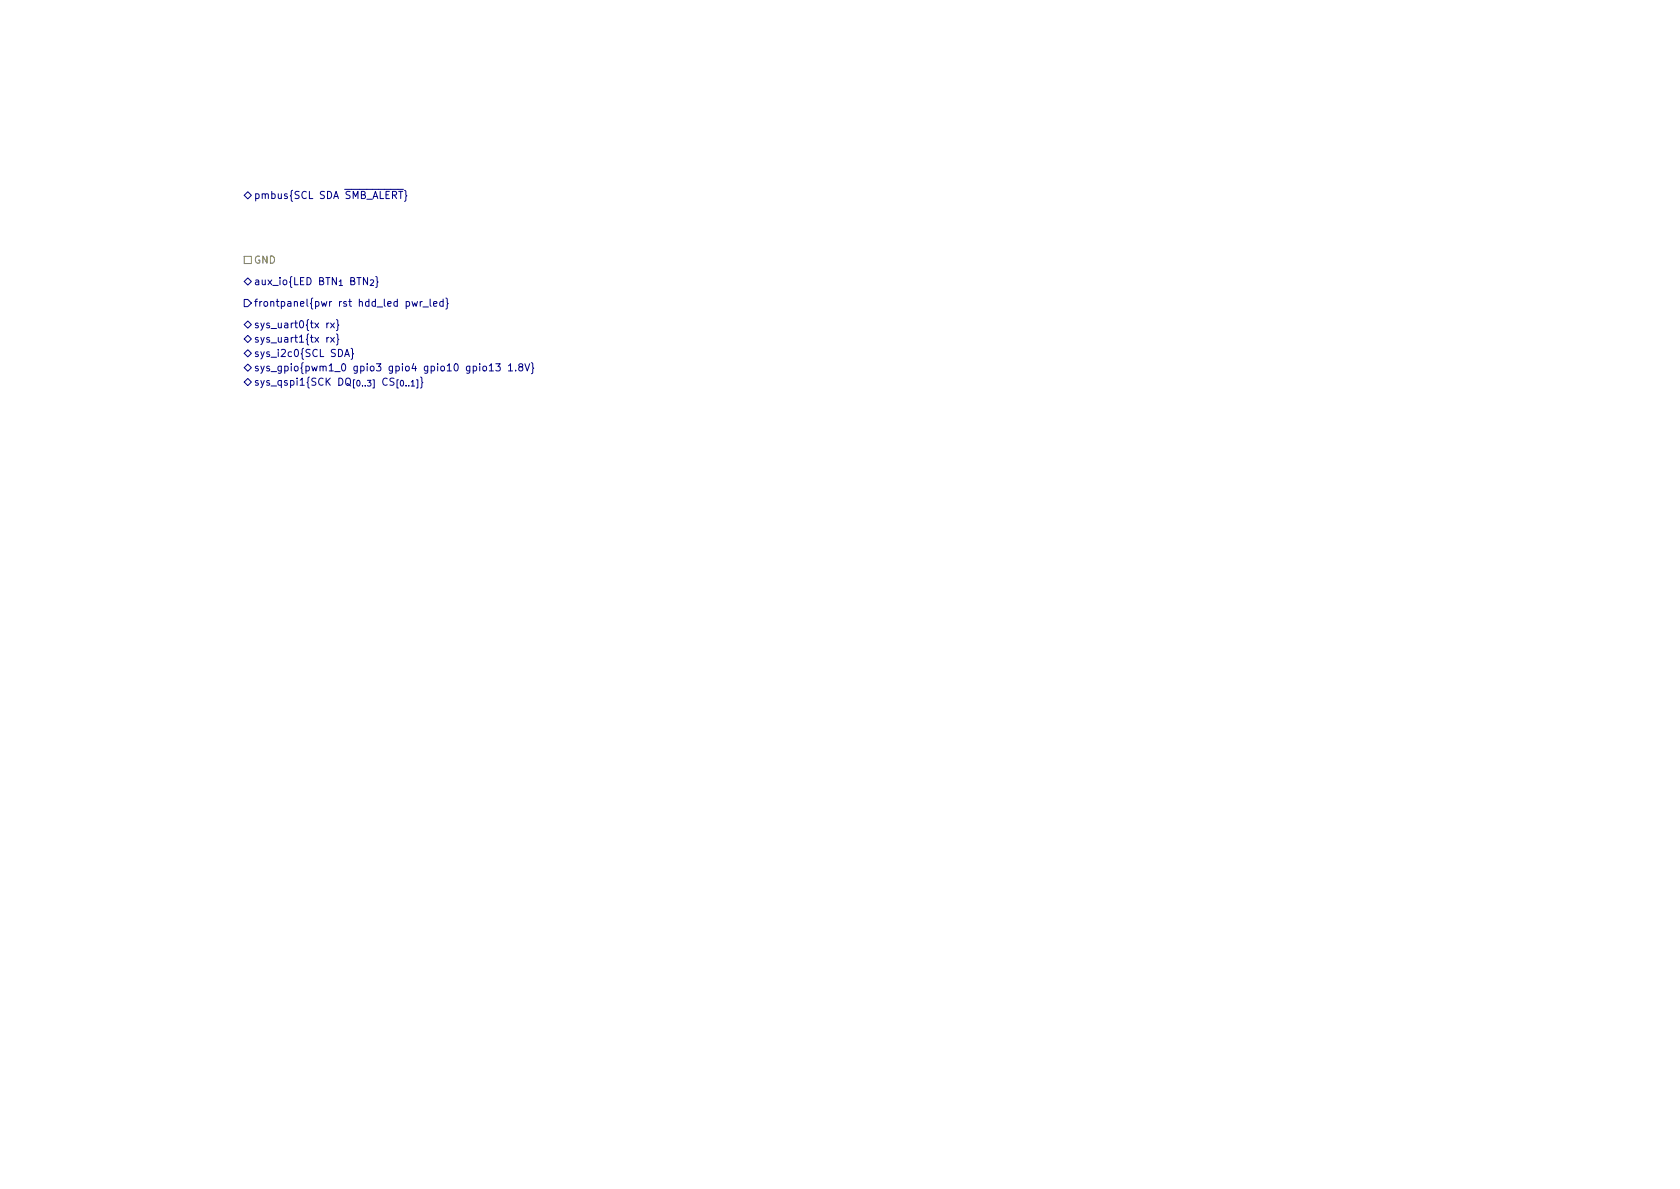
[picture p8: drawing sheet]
<svg xmlns="http://www.w3.org/2000/svg" width="297mm" height="210mm" viewBox="0 0 297 210" stroke-linecap="round" stroke-linejoin="round" font-family="sans-serif">
<g fill="none" stroke="#000084" stroke-width=".18">
<path d="M43.8 33.9l.6 .6-.6 .7-.6-.7zM71.5 33.7l.3 .1v.6l.1 .2-.1 .2v.6l-.3 .2M43.2 49.8l.6-.7 .6 .7-.6 .6zM43.2 57.4l.6-.6 .6 .6-.6 .6zM43.2 53h.6l.6 .6-.6 .6h-.6zM43.2 59.9l.6-.6 .6 .6-.6 .7zM57.8 57.1v.9M57.8 59.7v.8M58.2 57.1l-.4 .3M58.2 59.7l-.4 .2M58.5 57.1l.6 .9M58.5 59.7l.6 .8"/>
<path d="M59.1 57.1l-.6 .9M59.1 59.7l-.6 .8M59.5 56.5l.2 .2v.6l.2 .2-.2 .2v.6l-.2 .2M59.5 59.1l.2 .1v.6l.2 .2-.2 .2v.6l-.2 .2M72.8 53.3l.3 .9 .2-.6 .3 .6 .2-.9M74.3 53.3v.9M74.7 53.3l-.4 .3M74.8 54.3h.9M76.1 52.9v1.1l.1 .2M76.7 53.7l.6-.1-.1-.2-.4-.1-.1 .2v.6h.5M78.4 53.4l-.4-.1-.3 .3 .2 .5h.5M78.4 52.9v1.3"/>
<path d="M78.8 52.7l.3 .2v.6l.2 .2-.2 .2v.6l-.3 .1M43.2 62.5l.6-.7 .6 .7-.6 .6zM43.2 65l.6-.6 .6 .6-.6 .7zM43.2 67.6l.6-.7 .6 .7-.6 .6zM60.9 63.1l.5-1.3 .4 1.3M61.1 62.7h.6M62.1 61.6l.2 .2v.6l.2 .2-.2 .2v.6l-.2 .1M85.4 64.9l.2-.2 .4 .2v.5l-.1 .1-.3 .1-.2-.1zM86.5 64.7l.4-.4v1.3M86.5 65.6h.7M87.7 64.3h.7l-.4 .5 .4 .1v.6l-.2 .1-.5-.1M89.9 64.7l.4-.4v1.3"/>
<path d="M89.9 65.6h.7M91.2 65.5v.1M92 64.9l-.3-.3 .1-.2 .2-.1 .3 .1 .1 .2v.1l-.6 .2-.1 .2v.3l.3 .2 .3-.1 .1-.1v-.4l-.2-.1M92.8 64.3l.4 1.3 .5-1.3M94 64.1l.2 .2v.6l.2 .2-.2 .2v.6l-.2 .2"/>
</g>
<path d="M43.2 45.3h1.2v1.3h-1.2z" fill="none" stroke="#848400" stroke-width=".18"/>
<g font-size="1.8" fill="#000084">
<text x="44.8" y="35.2">pmbus{SCL SDA ~SMB_ALERT}</text>
<text x="44.8" y="50.4">aux_io{LED BTN_{1} BTN_{2}}</text>
<text x="44.8" y="58">sys_uart0{tx rx}</text>
<text x="44.8" y="54.2">frontpanel{pwr rst hdd_led pwr_led}</text>
<text x="44.8" y="60.6">sys_uart1{tx rx}</text>
<text x="44.8" y="63.1">sys_i2c0{SCL SDA}</text>
<text x="44.8" y="65.7">sys_gpio{pwm1_0 gpio3 gpio4 gpio10 gpio13 1.8V}</text>
<text x="44.8" y="68.2">sys_qspi1{SCK DQ_{[0..3]} CS_{[0..1]}}</text>
</g>
<text font-size="1.8" fill="#848400" x="44.8" y="46.6">GND</text>
</svg>
